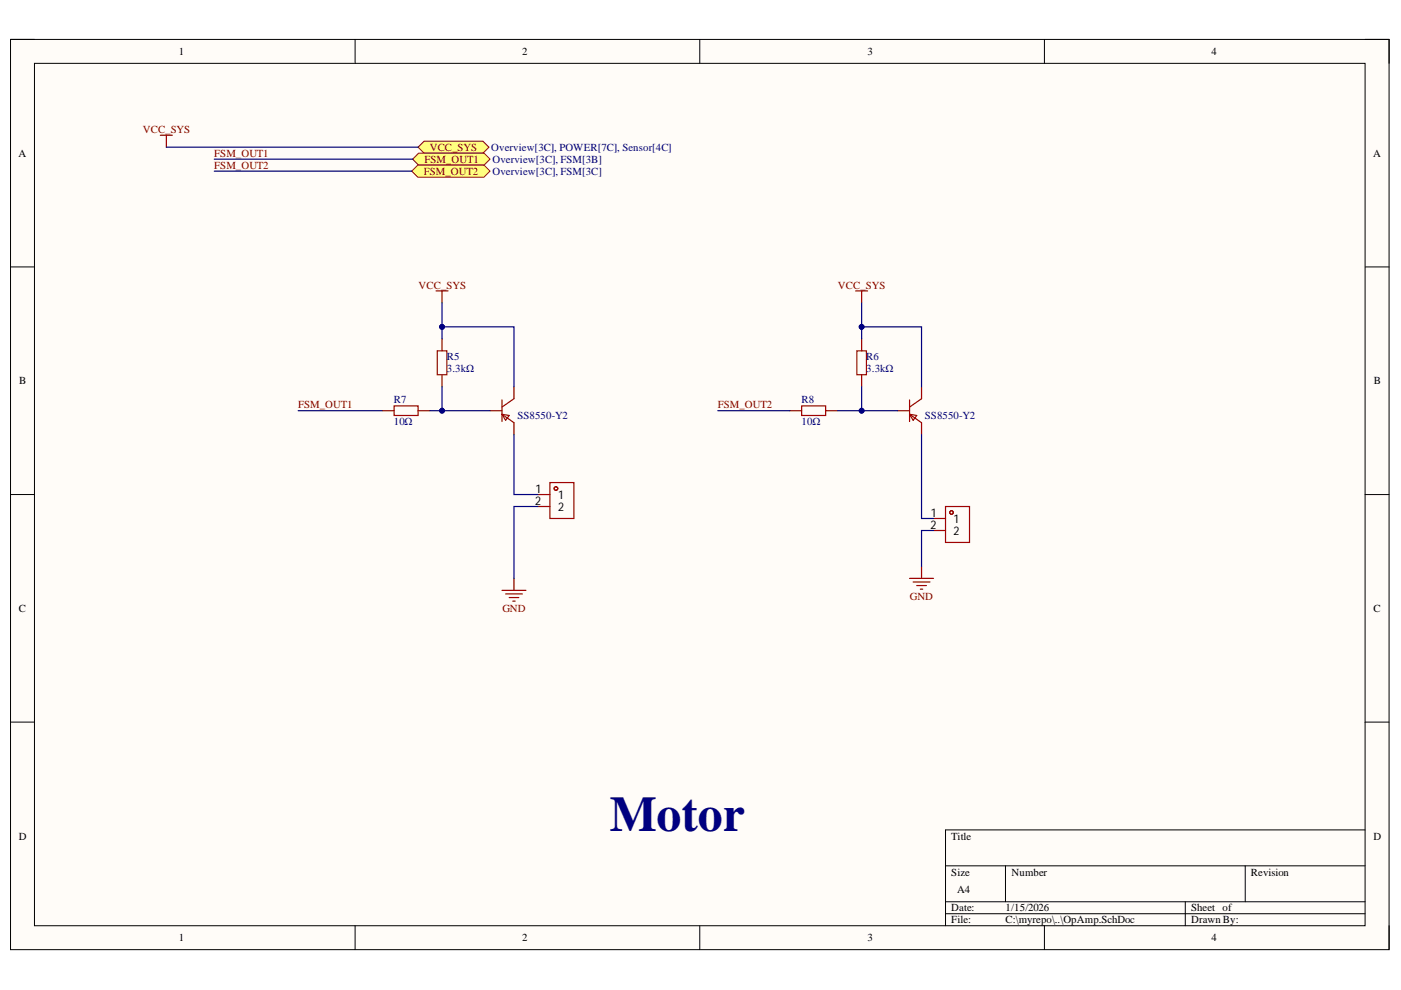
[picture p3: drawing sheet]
<svg xmlns="http://www.w3.org/2000/svg" width="297mm" height="210mm" viewBox="0 0 297 210" stroke-linecap="round" stroke-linejoin="round" font-family="sans-serif">
<path d="M2.2 8.4h292.3v192.9h-292.3z" fill-rule="evenodd" fill="#fffcf8"/>
<path d="M2.2 8.4h292.3v192.9h-292.3z" fill="none" stroke="#000" stroke-width=".21"/>
<path d="M7.3 13.4h282.1v182.9h-282.1z" fill-rule="evenodd" fill="#fffcf8"/>
<g fill="none" stroke="#000" stroke-width=".21">
<path d="M2.2 8.4h5.1M7.3 13.4h282.1v182.9h-282.1zM75.3 8.4v5M148.4 8.4v5M221.4 8.4v5M289.4 8.4h5.1v5M2.2 56.6h5.1M289.4 56.6h5.1M2.2 104.9h5.1M289.4 104.9h5.1M2.2 153.1h5.1M289.4 153.1h5.1"/>
<path d="M289.4 176h-88.9v20.3M75.3 196.3v5M148.4 196.3v5M200.5 183.6h88.9M200.5 191.2h88.9M200.5 193.7h88.9M213.2 183.6v7.6M221.4 196.3v5M251.3 191.2v5.1M264 183.6v7.6M294.5 196.3v5"/>
</g>
<g fill="none" stroke="#800" stroke-width=".25">
<path d="M93.7 71.8v2.6M93.7 79.5v2.5M182.7 71.8v2.6M182.7 79.5v2.5M81 87.1h2.6M88.6 87.1h2.6M103.9 87.1h2.5M109 82v2.5M109 89.6v2.6M167.4 87.1h2.6M175.1 87.1h2.5M190.3 87.1h2.5"/>
<path d="M195.4 82v2.5M195.4 89.6v2.6M114.1 104.9h2.5M114.1 107.4h2.5M197.9 109.9h2.6M197.9 112.5h2.6"/>
</g>
<g fill="none" stroke="#a00000" stroke-width=".25">
<path d="M92.7 74.4h2v5.1h-2zM181.7 74.4h2v5.1h-2zM83.6 86.1h5v2h-5zM106.4 84.8v4.6M106.4 87.8l2.6 1.8M106.4 87.8l1.6 .3-.8 1zM109 84.5l-2.6 1.8M170 86.1h5.1v2h-5.1zM192.8 84.8v4.6M192.8 87.8l2.6 1.8M192.8 87.8l1.6 .3-.8 1zM195.4 84.5l-2.6 1.8"/>
<path d="M116.6 102.3h5.1v7.6h-5.1zM200.5 107.4h5.1v7.6h-5.1z"/>
<circle cx="117.9" cy="103.6" r=".38"/>
<circle cx="201.7" cy="108.7" r=".38"/>
</g>
<g fill="none" stroke="#800000" stroke-width=".25">
<path d="M34 28.7h2.5M35.3 28.7v2.5M181.4 61.7h2.6M182.7 61.7v2.5M106.4 125.2h5.1M107.2 125.9h3.6M108 126.7h2M108.7 127.5h.5M109 122.6v2.6M192.8 122.6h5.1M193.6 123.4h3.6M194.4 124.2h2"/>
<path d="M195.1 124.9h.5M195.4 120.1v2.5"/>
</g>
<path d="M88.6 31.2l1.3-1.3h12.5l1.3 1.3-1.3 1.3h-12.5z" fill-rule="evenodd" fill="#ffff80"/>
<path d="M88.6 31.2l1.3-1.3h12.5l1.3 1.3-1.3 1.3h-12.5z" fill="none" stroke="#800000" stroke-width=".21"/>
<path d="M92.5 61.7h2.5M93.7 61.7v2.5" fill="none" stroke="#800000" stroke-width=".25"/>
<path d="M63.2 87.1h17.8M93.7 82v5.1h-2.5" fill="none" stroke="#000080" stroke-width=".25"/>
<circle cx="93.7" cy="87.1" r=".51" fill="#000080"/>
<circle cx="93.7" cy="87.1" r=".51" fill="none" stroke="#000080" stroke-width=".21"/>
<path d="M93.7 64.2v7.6" fill="none" stroke="#000080" stroke-width=".25"/>
<circle cx="93.7" cy="69.3" r=".51" fill="#000080"/>
<circle cx="93.7" cy="69.3" r=".51" fill="none" stroke="#000080" stroke-width=".21"/>
<path d="M93.7 87.1h10.2" fill="none" stroke="#000080" stroke-width=".25"/>
<circle cx="93.7" cy="87.1" r=".51" fill="#000080"/>
<circle cx="93.7" cy="87.1" r=".51" fill="none" stroke="#000080" stroke-width=".21"/>
<path d="M93.7 69.3h15.3v12.7" fill="none" stroke="#000080" stroke-width=".25"/>
<circle cx="93.7" cy="69.3" r=".51" fill="#000080"/>
<circle cx="93.7" cy="69.3" r=".51" fill="none" stroke="#000080" stroke-width=".21"/>
<path d="M182.7 82v5.1h-5.1" fill="none" stroke="#000080" stroke-width=".25"/>
<circle cx="182.7" cy="87.1" r=".51" fill="#000080"/>
<circle cx="182.7" cy="87.1" r=".51" fill="none" stroke="#000080" stroke-width=".21"/>
<path d="M182.7 64.2v7.6" fill="none" stroke="#000080" stroke-width=".25"/>
<circle cx="182.7" cy="69.3" r=".51" fill="#000080"/>
<circle cx="182.7" cy="69.3" r=".51" fill="none" stroke="#000080" stroke-width=".21"/>
<path d="M182.7 87.1h7.6" fill="none" stroke="#000080" stroke-width=".25"/>
<circle cx="182.7" cy="87.1" r=".51" fill="#000080"/>
<circle cx="182.7" cy="87.1" r=".51" fill="none" stroke="#000080" stroke-width=".21"/>
<path d="M182.7 69.3h12.7v12.7" fill="none" stroke="#000080" stroke-width=".25"/>
<circle cx="182.7" cy="69.3" r=".51" fill="#000080"/>
<circle cx="182.7" cy="69.3" r=".51" fill="none" stroke="#000080" stroke-width=".21"/>
<path d="M35.3 31.2h53.3M109 92.2v12.7h5.1M152.2 87.1h15.2M195.4 92.2v17.7h2.5M114.1 107.4h-5.1v15.2M197.9 112.5h-2.5v7.6" fill="none" stroke="#000080" stroke-width=".25"/>
<path d="M88.8 32.5h13.8l1.3 1.2-1.3 1.3h-13.8l-1.3-1.3z" fill-rule="evenodd" fill="#ffff80"/>
<path d="M88.8 32.5h13.8l1.3 1.2-1.3 1.3h-13.8l-1.3-1.3z" fill="none" stroke="#800000" stroke-width=".21"/>
<path d="M87.3 36.3l1.3-1.3h14l1.3 1.3-1.3 1.3h-14z" fill-rule="evenodd" fill="#ffff80"/>
<path d="M87.3 36.3l1.3-1.3h14l1.3 1.3-1.3 1.3h-14z" fill="none" stroke="#800000" stroke-width=".21"/>
<path d="M45.4 33.7h42.1M45.4 36.3h41.9" fill="none" stroke="#000080" stroke-width=".25"/>
<text font-size="10.6" fill="#000080" x="129.3" y="176.2">Motor</text>
<g font-size="2.5">
<text x="113.4" y="107">2</text>
<text x="113.5" y="104.5">1</text>
<text x="118.4" y="105.7">1</text>
<text x="118.4" y="108.3">2</text>
<text x="197.3" y="112.2">2</text>
<text x="197.4" y="109.6">1</text>
<text x="202.2" y="110.9">1</text>
<text x="202.2" y="113.4">2</text>
</g>
<g font-size="2.3">
<text x="37.9" y="11.7">1</text>
<text x="110.7" y="11.7">2</text>
<text x="183.9" y="11.7">3</text>
<text x="256.8" y="11.7">4</text>
<text x="3.9" y="33.3">A</text>
<text x="291.1" y="33.3">A</text>
<text x="4.1" y="81.5">B</text>
<text x="291.3" y="81.5">B</text>
<text x="4" y="129.8">C</text>
<text x="291.2" y="129.8">C</text>
<text x="4" y="178">D</text>
<text x="201.7" y="178">Title</text>
<text x="291.2" y="178">D</text>
<text x="201.7" y="185.6">Size</text>
<text x="214.5" y="185.6">Number</text>
<text x="265.2" y="185.6">Revision</text>
<text x="203" y="189.4">A4</text>
<text x="201.7" y="193.2">Date:</text>
<text x="201.7" y="195.8">File:</text>
<text x="213.2" y="193.2">1/15/2026</text>
<text x="213.2" y="195.8">C:\myrepo\..\OpAmp.SchDoc</text>
<text x="252.5" y="193.2">Sheet of</text>
<text x="252.5" y="195.8">Drawn By:</text>
<text x="37.9" y="199.6">1</text>
<text x="110.7" y="199.6">2</text>
<text x="183.9" y="199.6">3</text>
<text x="256.8" y="199.6">4</text>
</g>
<g font-size="2.3" fill="#800000">
<text x="30.3" y="28.1">VCC_SYS</text>
<text x="45.4" y="33.3">FSM_OUT1</text>
<text x="45.4" y="35.8">FSM_OUT2</text>
<text x="90" y="34.6">FSM_OUT1</text>
<text x="91.1" y="32">VCC_SYS</text>
<text x="89.8" y="37.1">FSM_OUT2</text>
<text x="88.7" y="61.2">VCC_SYS</text>
<text x="177.7" y="61.2">VCC_SYS</text>
<text x="63.2" y="86.6">FSM_OUT1</text>
<text x="152.2" y="86.6">FSM_OUT2</text>
<text x="106.5" y="129.8">GND</text>
<text x="192.9" y="127.2">GND</text>
</g>
<g font-size="2.3" fill="#000080">
<text x="104.1" y="32">Overview[3C], POWER[7C], Sensor[4C]</text>
<text x="104.4" y="34.6">Overview[3C], FSM[3B]</text>
<text x="104.4" y="37.1">Overview[3C], FSM[3C]</text>
<text x="94.8" y="76.4">R5</text>
<text x="183.7" y="76.4">R6</text>
<text x="94.8" y="79">3.3kΩ</text>
<text x="183.7" y="79">3.3kΩ</text>
<text x="83.5" y="85.5">R7</text>
<text x="109.7" y="88.9">SS8550-Y2</text>
<text x="170" y="85.5">R8</text>
<text x="196.1" y="88.9">SS8550-Y2</text>
<text x="83.5" y="90.2">10Ω</text>
<text x="170" y="90.2">10Ω</text>
</g>
</svg>
